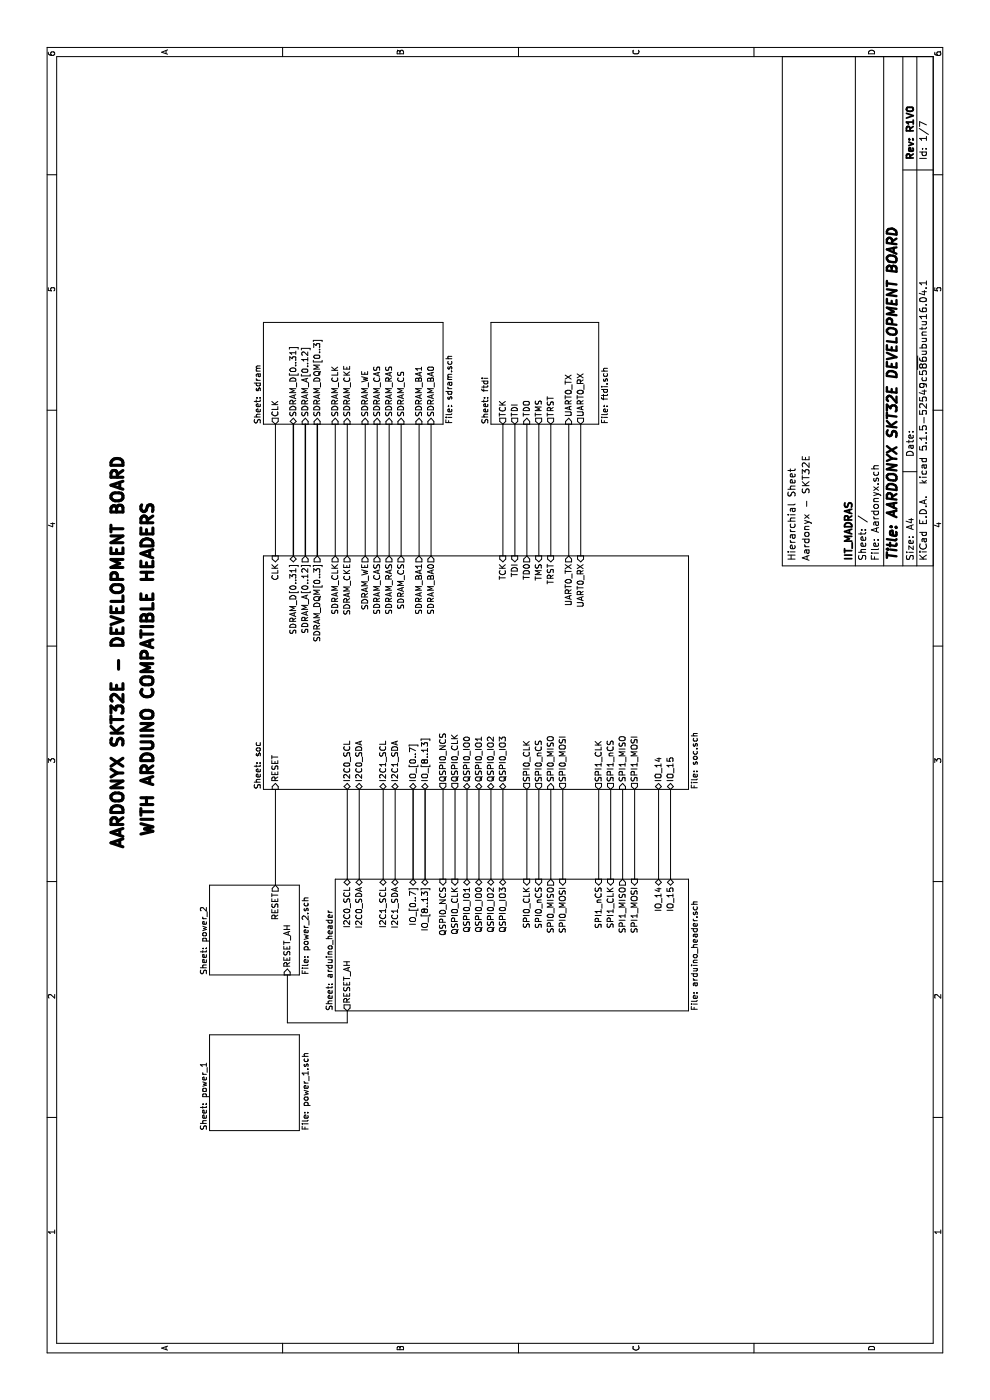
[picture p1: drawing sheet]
EESchema Schematic File Version 4
LIBS:Aardonyx-cache
EELAYER 29 0
EELAYER END
$Descr A4 11693 8268
encoding utf-8
Sheet 1 7
Title "AARDONYX SKT32E DEVELOPMENT BOARD"
Date ""
Rev "R1V0"
Comp "IIT_MADRAS"
Comment1 ""
Comment2 ""
Comment3 "Aardonyx - SKT32E"
Comment4 "Hierarchial Sheet"
$EndDescr
$Sheet
S 8150 4100 850  900 
U 5D8B3761
F0 "ftdi" 50
F1 "ftdi.sch" 50
F2 "TCK" O L 8150 4200 50 
F3 "TDI" O L 8150 4300 50 
F4 "TDO" I L 8150 4400 50 
F5 "TMS" O L 8150 4500 50 
F6 "TRST" O L 8150 4600 50 
F7 "UART0_RX" O L 8150 4850 50 
F8 "UART0_TX" I L 8150 4750 50 
$EndSheet
$Sheet
S 8150 2200 850  1500
U 5D8B37B8
F0 "sdram" 50
F1 "sdram.sch" 50
F2 "SDRAM_D[0..31]" B L 8150 2450 50 
F3 "CLK" O L 8150 2300 50 
F4 "SDRAM_CKE" I L 8150 2900 50 
F5 "SDRAM_CLK" I L 8150 2800 50 
F6 "SDRAM_WE" I L 8150 3050 50 
F7 "SDRAM_CAS" I L 8150 3150 50 
F8 "SDRAM_RAS" I L 8150 3250 50 
F9 "SDRAM_CS" I L 8150 3350 50 
F10 "SDRAM_BA1" I L 8150 3500 50 
F11 "SDRAM_BA0" I L 8150 3600 50 
F12 "SDRAM_A[0..12]" I L 8150 2550 50 
F13 "SDRAM_DQM[0..3]" I L 8150 2650 50 
$EndSheet
$Sheet
S 2250 1750 800  750 
U 5DB8A7DC
F0 "power_1" 50
F1 "power_1.sch" 50
$EndSheet
Wire Wire Line
	7050 2300 8150 2300
Wire Bus Line
	7050 2550 8150 2550
Wire Bus Line
	7050 2650 8150 2650
Wire Wire Line
	7050 2800 8150 2800
Wire Wire Line
	8150 2900 7050 2900
Wire Wire Line
	7050 3500 8150 3500
Wire Wire Line
	7050 3600 8150 3600
Wire Wire Line
	8150 3350 7050 3350
Wire Wire Line
	7050 3250 8150 3250
Wire Wire Line
	8150 3150 7050 3150
Wire Wire Line
	7050 3050 8150 3050
Wire Wire Line
	8150 4200 7050 4200
Wire Wire Line
	7050 4300 8150 4300
Wire Wire Line
	8150 4400 7050 4400
Wire Wire Line
	7050 4500 8150 4500
Wire Wire Line
	7050 4600 8150 4600
Wire Wire Line
	8150 4750 7050 4750
Wire Wire Line
	7050 4850 8150 4850
Wire Wire Line
	4350 3700 5100 3700
Wire Wire Line
	5100 3800 4350 3800
Wire Wire Line
	4350 3900 5100 3900
Wire Wire Line
	5100 4000 4350 4000
Wire Wire Line
	4350 4100 5100 4100
Wire Wire Line
	5100 4200 4350 4200
Wire Wire Line
	4350 4400 5100 4400
Wire Wire Line
	5100 4500 4350 4500
Wire Wire Line
	4350 4600 5100 4600
Wire Wire Line
	4350 4700 5100 4700
Wire Wire Line
	4350 2900 5100 2900
Wire Wire Line
	4350 3000 5100 3000
Wire Wire Line
	4350 3200 5100 3200
Wire Wire Line
	5100 3300 4350 3300
Wire Bus Line
	4350 3450 5100 3450
Wire Bus Line
	5100 3550 4350 3550
$Sheet
S 3250 2800 1100 2950
U 5D8B37DE
F0 "arduino_header" 50
F1 "arduino_header.sch" 50
F2 "QSPI0_IO1" B R 4350 3900 50 
F3 "QSPI0_IO0" B R 4350 4000 50 
F4 "QSPI0_IO3" B R 4350 4200 50 
F5 "QSPI0_IO2" B R 4350 4100 50 
F6 "QSPI0_CLK" I R 4350 3800 50 
F7 "QSPI0_NCS" I R 4350 3700 50 
F8 "I2C1_SCL" B R 4350 3200 50 
F9 "I2C1_SDA" B R 4350 3300 50 
F10 "SPI0_MISO" O R 4350 4600 50 
F11 "SPI0_MOSI" I R 4350 4700 50 
F12 "SPI0_CLK" I R 4350 4400 50 
F13 "SPI0_nCS" I R 4350 4500 50 
F14 "I2C0_SCL" B R 4350 2900 50 
F15 "I2C0_SDA" B R 4350 3000 50 
F16 "SPI1_nCS" I R 4350 5000 50 
F17 "SPI1_CLK" I R 4350 5100 50 
F18 "SPI1_MISO" O R 4350 5200 50 
F19 "SPI1_MOSI" I R 4350 5300 50 
F20 "RESET_AH" O L 3250 2900 50 
F21 "IO_14" B R 4350 5500 50 
F22 "IO_15" B R 4350 5600 50 
F23 "IO_[8..13]" B R 4350 3550 50 
F24 "IO_[0..7]" B R 4350 3450 50 
$EndSheet
Wire Wire Line
	4350 5300 5100 5300
Wire Wire Line
	5100 5200 4350 5200
Wire Wire Line
	4350 5100 5100 5100
Wire Wire Line
	5100 5000 4350 5000
Wire Wire Line
	3250 2900 3150 2900
Wire Wire Line
	3150 2900 3150 2400
Wire Wire Line
	3150 2400 3550 2400
Wire Wire Line
	4300 2300 5100 2300
$Sheet
S 3550 1750 750  750 
U 5E6E93B2
F0 "power_2" 50
F1 "power_2.sch" 50
F2 "RESET" O R 4300 2300 50 
F3 "RESET_AH" I L 3550 2400 50 
$EndSheet
$Sheet
S 5100 2200 1950 3550
U 5D8B3740
F0 "soc" 50
F1 "soc.sch" 50
F2 "CLK" I R 7050 2300 50 
F3 "RESET" I L 5100 2300 50 
F4 "SPI0_nCS" O L 5100 4500 50 
F5 "SPI0_CLK" O L 5100 4400 50 
F6 "SPI0_MISO" I L 5100 4600 50 
F7 "SPI0_MOSI" O L 5100 4700 50 
F8 "I2C1_SCL" B L 5100 3200 50 
F9 "I2C1_SDA" B L 5100 3300 50 
F10 "SPI1_nCS" O L 5100 5100 50 
F11 "SPI1_CLK" O L 5100 5000 50 
F12 "SPI1_MISO" I L 5100 5200 50 
F13 "SPI1_MOSI" O L 5100 5300 50 
F14 "QSPI0_NCS" O L 5100 3700 50 
F15 "QSPI0_CLK" O L 5100 3800 50 
F16 "QSPI0_IO0" B L 5100 3900 50 
F17 "QSPI0_IO1" B L 5100 4000 50 
F18 "QSPI0_IO2" B L 5100 4100 50 
F19 "QSPI0_IO3" B L 5100 4200 50 
F20 "I2C0_SCL" B L 5100 2900 50 
F21 "I2C0_SDA" B L 5100 3000 50 
F22 "TMS" I R 7050 4500 50 
F23 "TRST" I R 7050 4600 50 
F24 "TCK" I R 7050 4200 50 
F25 "TDI" I R 7050 4300 50 
F26 "TD0" O R 7050 4400 50 
F27 "UART0_TX" O R 7050 4750 50 
F28 "UART0_RX" I R 7050 4850 50 
F29 "SDRAM_D[0..31]" B R 7050 2450 50 
F30 "SDRAM_CKE" O R 7050 2900 50 
F31 "SDRAM_CLK" O R 7050 2800 50 
F32 "SDRAM_WE" O R 7050 3050 50 
F33 "SDRAM_CAS" O R 7050 3150 50 
F34 "SDRAM_RAS" O R 7050 3250 50 
F35 "SDRAM_CS" O R 7050 3350 50 
F36 "SDRAM_BA1" O R 7050 3500 50 
F37 "SDRAM_BA0" O R 7050 3600 50 
F38 "IO_14" B L 5100 5500 50 
F39 "IO_15" B L 5100 5600 50 
F40 "SDRAM_A[0..12]" O R 7050 2550 50 
F41 "SDRAM_DQM[0..3]" O R 7050 2650 50 
F42 "IO_[0..7]" B L 5100 3450 50 
F43 "IO_[8..13]" B L 5100 3550 50 
$EndSheet
Wire Wire Line
	4350 5500 5100 5500
Wire Wire Line
	5100 5600 4350 5600
Wire Bus Line
	7050 2450 8150 2450
Text Notes 4600 1050 0    100  ~ 20
AARDONYX SKT32E - DEVELOPMENT BOARD
Text Notes 4700 1300 0    100  ~ 20
WITH ARDUINO COMPATIBLE HEADERS
$EndSCHEMATC
